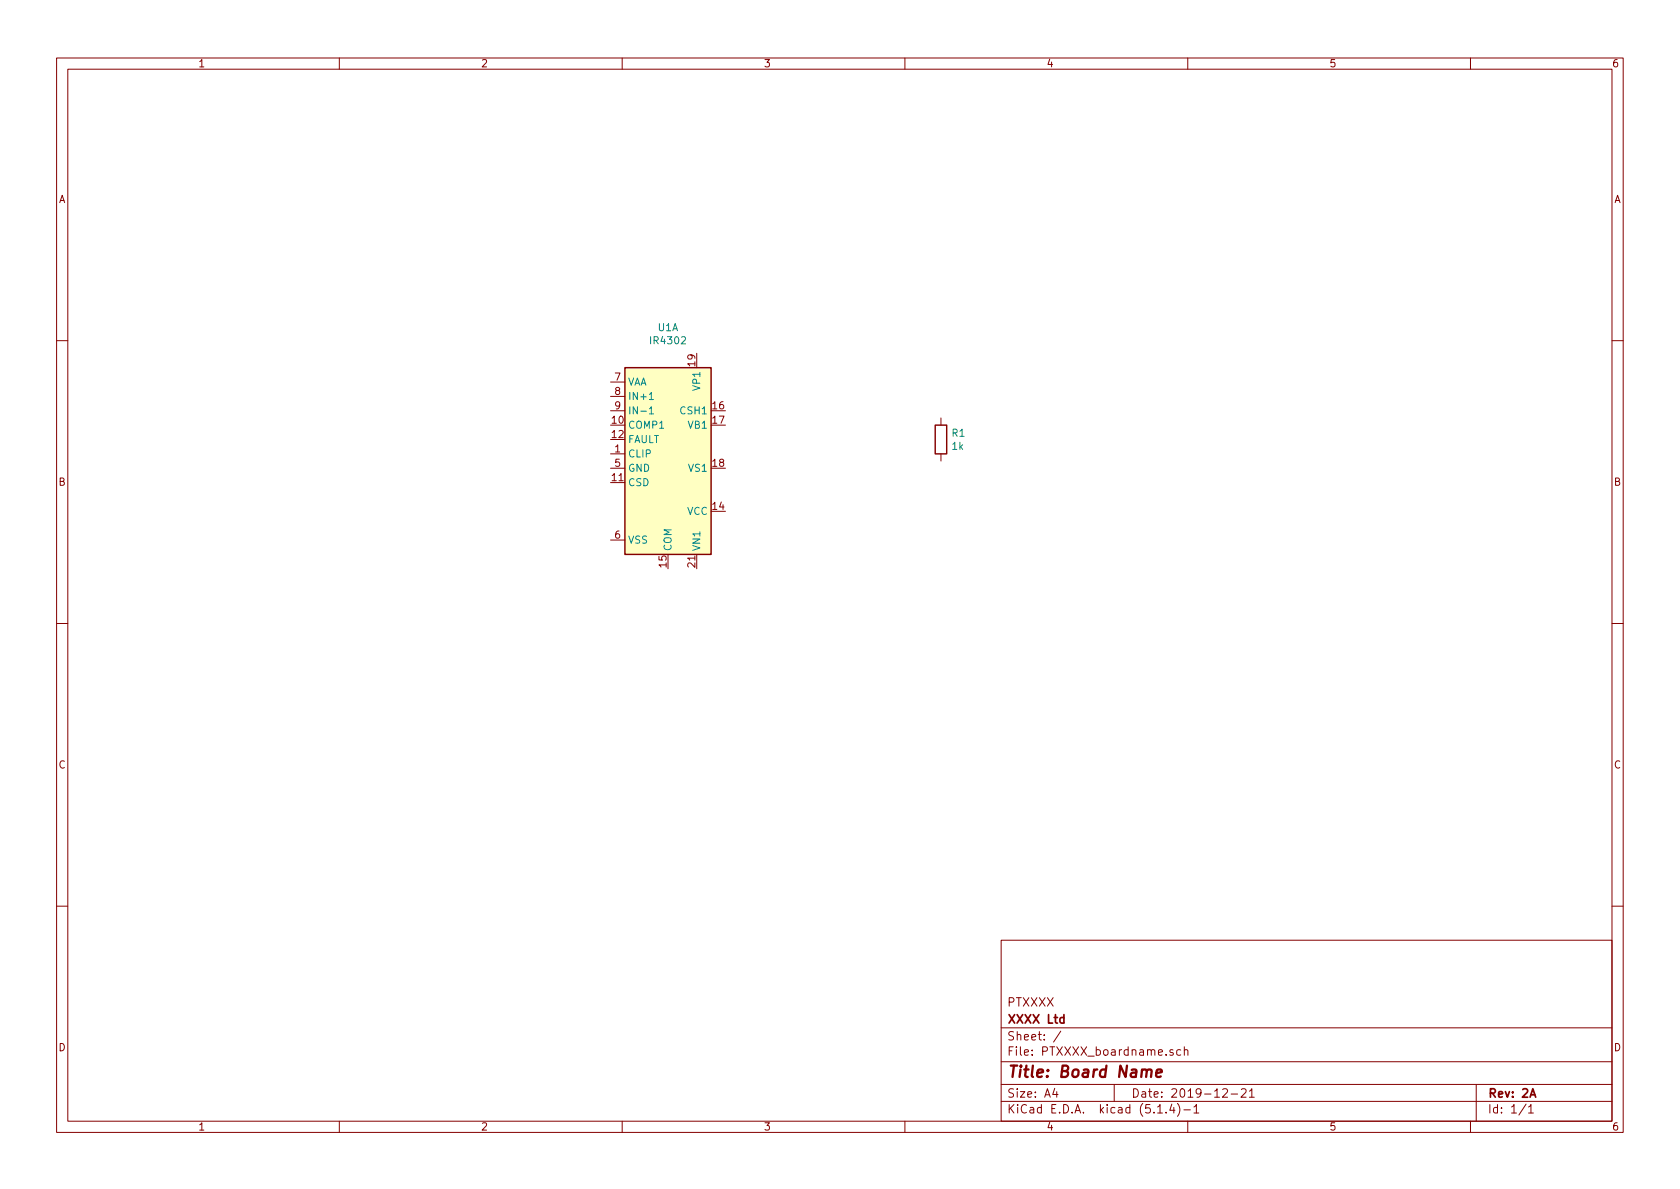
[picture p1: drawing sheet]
<svg xmlns="http://www.w3.org/2000/svg" width="297mm" height="210mm" viewBox="0 0 297 210" stroke-linecap="round" stroke-linejoin="round" font-family="sans-serif">
<g fill="none" stroke="#840000" stroke-width=".18">
<path d="M10 10.3h277v189.9h-277zM12 12.2h273v186.1h-273zM60 10.3v1.9M110 10.3v1.9M160 10.3v1.9M210 10.3v1.9M260 10.3v1.9M10 60.2h2M107.9 67.6h2.6M107.9 70.1h2.6M107.9 72.6h2.6M166.4 73.9v1.3"/>
<path d="M285 60.2h2M107.9 80.3h2.6M107.9 82.8h2.6M107.9 95.5h2.6M166.4 80.3v1.2M10 110.3h2M285 110.3h2M10 160.2h2M177 166.3h108v32h-108zM285 160.2h2M60 198.3v1.9M110 198.3v1.9"/>
<path d="M160 198.3v1.9M177 194.8h108M177 191.8h108M177 187.8h108M177 181.8h108M186.5 192.5l-.4 1h1M186.8 193v1M187.6 182.3l-1.3 2M197 191.8v3M204.7 196.8h.8M206.2 196.7v.1M207.2 195.2l-.4 1.1h.9"/>
<path d="M207.4 185.7l-.4-.1-.2 .2 .1 .2 .5 .2v.3h-.6M207.5 195.8v1M208.2 195.1a1.71 1.71 0 0 1 0 2.3M208.8 185.7l-.5-.1-.2 .3v.6l.2 .1 .5-.1M209.3 196.3h1.2M209.4 185.7l.2-.1 .4 .1v.9M209.4 185.1v1.5M210 198.3v1.9M211.1 195.8l.4-.5v1.5M211.1 196.8h.9M216.2 192.7l.2-.2h.4l.2 .5-.9 1h.9M217.7 193.5h1.1"/>
<path d="M219.5 192.7l.2-.2h.3l.3 .2v.3v.2l-.9 .8h.9M220.9 193l.4-.5v1.5M220.9 194h.9M260 198.3v1.9M261 191.8v6.5M269.8 195.2l-1.2 2M270.3 195.8l.4-.5v1.5M270.3 196.8h.8"/>
</g>
<path d="M188.1 179.4v1.5M188.1 180l-.4-.1-.3 .3 .1 .6h.6M270.5 194l.5-1.5 .5 1.5" fill="none" stroke="#840000" stroke-width=".3"/>
<path d="M202.8 189.4a.47 .47 0 0 1 .4-.3 .47 .47 0 0 1 .4 .3l-.1 1M204.4 189.8l1-.2v-.4h-.8l-.2 1 .2 .2 .6-.1" fill="none" stroke="#840000" stroke-width=".41"/>
<path d="M110.5 65h15.2v33h-15.2z" fill="#ffffc2" stroke="#ffffc2" stroke-width=".18"/>
<path d="M110.5 65h15.2v33h-15.2zM165.4 75.2h2v5.1h-2z" fill="none" stroke="#840000" stroke-width=".25"/>
<path d="M114.8 69.7l.4-.3v1.3M114.8 72.3l.4-.4v1.3M114.8 70.7h.7M114.8 73.2h.7" fill="none" stroke="#008484" stroke-width=".18"/>
<text font-size="2.8" fill="#840000" x="178" y="190.5">Title: Board Name</text>
<g font-size="2.1" fill="#840000">
<text x="178" y="178">PTXXXX</text>
<text x="178" y="184">Sheet: /</text>
<text x="178" y="181">XXXX Ltd</text>
<text x="178" y="186.7">File: PTXXXX_boardname.sch</text>
<text x="178" y="196.9">KiCad E.D.A. kicad (5.1.4)-1</text>
<text x="178" y="194.1">Size: A4</text>
<text x="200" y="194.1">Date: 2019-12-21</text>
<text x="263" y="194.1">Rev: 2A</text>
<text x="263" y="196.9">Id: 1/1</text>
</g>
<g font-size="1.8" fill="#840000">
<text x="35" y="11.9">1</text>
<text x="85" y="11.9">2</text>
<text x="135" y="11.9">3</text>
<text x="185" y="11.9">4</text>
<text x="235" y="11.9">5</text>
<text x="285" y="11.9">6</text>
<text x="10.4" y="35.9">A</text>
<text x="285.4" y="35.9">A</text>
<text x="122.9" y="64.7" transform="rotate(-90 122.9 64.7)">19</text>
<text x="108.7" y="67.3">7</text>
<text x="108.7" y="69.8">8</text>
<text x="108.3" y="74.9">10</text>
<text x="108.3" y="77.5">12</text>
<text x="108.7" y="72.4">9</text>
<text x="126" y="72.4">16</text>
<text x="126" y="74.9">17</text>
<text x="108.7" y="80">1</text>
<text x="108.7" y="82.5">5</text>
<text x="126" y="82.5">18</text>
<text x="10.4" y="85.9">B</text>
<text x="108.3" y="85.1">11</text>
<text x="285.4" y="85.9">B</text>
<text x="108.7" y="95.2">6</text>
<text x="126" y="90.2">14</text>
<text x="117.9" y="100.3" transform="rotate(-90 117.9 100.3)">15</text>
<text x="122.9" y="100.3" transform="rotate(-90 122.9 100.3)">21</text>
<text x="10.4" y="135.9">C</text>
<text x="285.4" y="135.9">C</text>
<text x="10.4" y="185.9">D</text>
<text x="285.4" y="185.9">D</text>
<text x="35" y="199.9">1</text>
<text x="85" y="199.9">2</text>
<text x="135" y="199.9">3</text>
<text x="185" y="199.9">4</text>
<text x="235" y="199.9">5</text>
<text x="285" y="199.9">6</text>
</g>
<g font-size="1.8" fill="#008484">
<text x="116.4" y="58.6">U1A</text>
<text x="115.3" y="60.9">IR4302</text>
<text x="111" y="68.2">VAA</text>
<text x="111" y="70.7">IN+1</text>
<text x="123.8" y="68.9" transform="rotate(-90 123.8 68.9)">VP1</text>
<text x="111" y="75.8">COMP1</text>
<text x="111" y="73.3">IN-1</text>
<text x="120.5" y="73.3">CSH1</text>
<text x="121.8" y="75.8">VB1</text>
<text x="168.4" y="77.2">R1</text>
<text x="111" y="80.9">CLIP</text>
<text x="111" y="78.4">FAULT</text>
<text x="111" y="83.4">GND</text>
<text x="121.9" y="83.4">VS1</text>
<text x="168.4" y="79.5">1k</text>
<text x="111" y="86">CSD</text>
<text x="121.5" y="91.1">VCC</text>
<text x="111" y="96.1">VSS</text>
<text x="118.7" y="97.5" transform="rotate(-90 118.7 97.5)">COM</text>
<text x="123.8" y="97.5" transform="rotate(-90 123.8 97.5)">VN1</text>
</g>
</svg>
